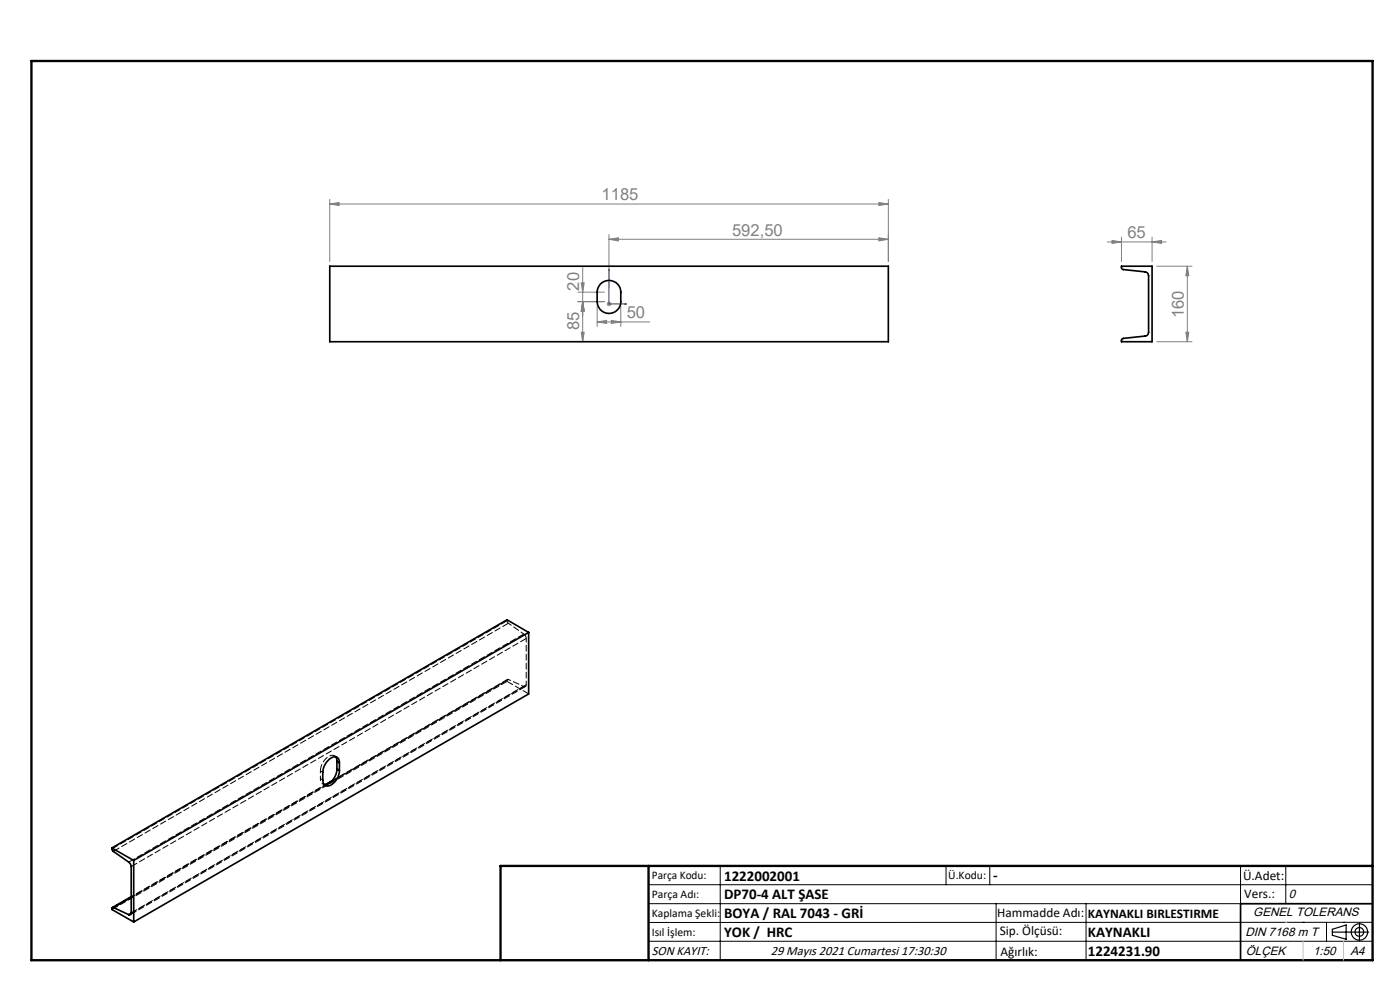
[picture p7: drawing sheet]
<svg xmlns="http://www.w3.org/2000/svg" width="297mm" height="210mm" viewBox="0 0 297 210" stroke-linecap="round" stroke-linejoin="round" font-family="sans-serif">
<g fill="none" stroke="#000" stroke-width=".25">
<path d="M282.6 197.7h7.8M282.6 197.1l3-.9v3l-3-.8zM288.4 195.8v3.8M106.2 203.7h185"/>
<circle cx="288.4" cy="197.7" r="1.74"/>
<circle cx="288.4" cy="197.7" r=".93"/>
</g>
<path d="M129.2 57.1l.1 .3h-.2zM129.2 57.1v7.4h3.7M132.5 64.4l.4 .1-.4 .1z" fill="none" stroke="#00f" stroke-width=".21"/>
<g fill="none" stroke="#808080" stroke-width=".21">
<path d="M70 43.3l1.9-.3v.6zM70 42.3v13.2M70 43.3h118.5M123.3 60h.6l-.3 2zM123.6 56.8v15.7M129.2 50.8l2-.4v.7zM129.2 49.8v11.2M129.2 50.8h59.3M186.4 43l2.1 .3-2.1 .3zM186.4 50.4l2.1 .4-2.1 .3zM188.5 42.3v13.2M234.9 51.3h12.5"/>
<path d="M235.9 51l2 .3-2 .3zM237.9 50.3v5.2M244.4 51.3l2-.3v.6zM244.4 50.3v5.2M245.4 56.5h7.5M251.9 56.5v16M251.9 56.5l.3 2h-.6zM122.6 62h5.6M122.6 64h5.6M123.3 70.5h.6l-.3 2zM123.6 64l.3 2h-.6zM126.7 68.3l2-.3v.6z"/>
<path d="M126.7 65v4.3M126.7 68.3h11.1M128.7 64.5h1M128.8 64.1l.7 .7M129.2 64v1M129.5 64.1l-.7 .7M129.7 68l2 .3-2 .3zM131.7 65v4.3M245.4 72.5h7.5M251.6 70.5h.6l-.3 2z"/>
</g>
<g fill="none" stroke="#000" stroke-width=".21">
<path d="M137.6 187.7h153.6M137.6 191.7h153.6M137.6 199.7h153.6M152.8 183.7v20M200.7 183.7v4M210 183.7v4M211.3 191.7v12M230.4 191.7v12M263.2 183.7v20M272.8 183.7v8M276.4 195.6h.1M281.4 195.6v4.1"/>
<path d="M285 195.6h.1M291.2 195.6l-153.6 .1"/>
</g>
<path d="M291.2 191.7h-28v12" fill="none" stroke="#000" stroke-width=".35"/>
<path d="M6.7 12.9h284.5v190.8h-284.5zM137.6 183.7v20M291.2 183.7h-185v20" fill="none" stroke="#000" stroke-width=".5"/>
<path d="M276.4 199.7v4M285 199.7v4" fill="none" stroke="#c0c0c0" stroke-width=".21"/>
<path d="M272.8 195.6h.1" fill="none" stroke="#c0c0c0" stroke-width=".25"/>
<path d="M132.5 64.4l.4 .1-.4 .1zM129.2 57.1l.1 .3h-.2z" fill="#00f"/>
<g fill="#808080">
<path d="M186.4 43l2.1 .3-2.1 .3zM70 43.3l1.9-.3v.6z"/>
<path d="M129.2 50.8l2-.4v.7zM186.4 50.4l2.1 .4-2.1 .3zM235.9 51l2 .3-2 .3zM244.4 51.3l2-.3v.6z"/>
<path d="M126.7 68.3l2-.3v.6zM129.7 68l2 .3-2 .3z"/>
<path d="M123.3 60h.6l-.3 2zM123.6 64l.3 2h-.6zM123.6 64l.3 2h-.6zM123.3 70.5h.6l-.3 2zM251.9 56.5l.3 2h-.6zM251.6 70.5h.6l-.3 2z"/>
</g>
<g fill="none" stroke="#000" stroke-width=".35">
<path d="M70 56.5h118.5v16h-118.5zM237.9 56.5h6.5v16h-6.5l.1-.6 .3-.1 4.6-.5a.78 .78 0 0 0 .8-.8v-12a.78 .78 0 0 0-.8-.8l-4.7-.5-.3-.4zM127.3 60.3a2.51 2.51 0 0 1 2.8-.7 2.51 2.51 0 0 1 1.6 2.4v2a2.5 2.5 0 0 1-2.5 2.5 2.5 2.5 0 0 1-2.5-2.5l.1-2.6zM112.1 134.2l-83.7 48.3M112.1 134.2v13l-83.7 48.4M112.1 134.2l-4.5-2.7-83.9 48.4M23.7 179.9l.2 .6 3.4 2.4 .5 .7v10.1M23.7 179.9l4.7 2.6M70.1 165.9l-.7 .5M70.4 165.7l-1.4 .7M71.2 160.5l.3 1M71.5 163.1a3.2 3.2 0 0 1-2.7 3.3"/>
<path d="M71.5 161.5l.5 .3M71.5 163.1l.5 .3M71.5 161.5v1.6M72 161.8a1.11 1.11 0 0 0-.6-1.2 1.11 1.11 0 0 0-1.4 .3 4.1 4.1 0 0 0-1.5 2.9v1.7a1.17 1.17 0 0 0 .8 1.2 1.17 1.17 0 0 0 1.4-.5 3.7 3.7 0 0 0 1.3-2.8M72 161.8v1.6M24.1 192.5h-.3l-.1 .4 4.7 2.7M24.1 192.5l3.2 1.5M27.8 193.7a.34 .34 0 0 1-.1 .3 .34 .34 0 0 1-.4 0M27.8 190.2l-4 2.3M27.8 193.7l-.5 .3M27.8 190.4l-3.7 2.1M28.4 182.5v13.1"/>
</g>
<path d="M107.6 131.7l-83.8 48.3M107.9 132.2l-83.8 48.4M111.1 134.5l-83.8 48.4M111.6 135.4l-83.8 48.4M107.6 144.3l-83.8 48.4M107.6 144.5l-83.8 48.4M111.6 145.3l-83.8 48.3M112.2 147.2l-4.6-2.7M71.2 160.5a1.41 1.41 0 0 0-2.1 .4 3.9 3.9 0 0 0-1.1 2.6M27.7 194l83.8-48.4" fill="none" stroke="#000" stroke-width=".21" stroke-dasharray="1.3 .6" stroke-dashoffset="-.1"/>
<path d="M111.1 145.6a.34 .34 0 0 0 .4 0 .34 .34 0 0 0 .1-.3" fill="none" stroke="#000" stroke-width=".21" stroke-dasharray="1.3 .6" stroke-dashoffset=".4"/>
<path d="M107.9 144.1l3.2 1.5M107.9 144.1l-37.8 21.8" fill="none" stroke="#000" stroke-width=".21" stroke-dasharray="1.3 .6" stroke-dashoffset=".7"/>
<path d="M107.6 131.7v-.2M107.9 132.2l-.3-.5M107.6 144.3v-.2h.3M107.6 144.5v-.2M68 163.5l.5 .3M68 165.1l.5 .4M68.5 166.3l.5 .3M71.5 160.6l-.5-.3" fill="none" stroke="#000" stroke-width=".21" stroke-dasharray="1.3 .6"/>
<path d="M68 163.5v1.6M68 165.1a1.11 1.11 0 0 0 .8 1.3" fill="none" stroke="#000" stroke-width=".21" stroke-dasharray="1.3 .6" stroke-dashoffset=".8"/>
<path d="M111.1 134.5l-3.2-2.3M111.6 145.3v-9.9M69.4 166.3l-41.6 24" fill="none" stroke="#000" stroke-width=".21" stroke-dasharray="1.3 .6" stroke-dashoffset=".5"/>
<path d="M111.6 135.4l-.1-.5-.4-.4M69.1 166.4l-41.3 23.8" fill="none" stroke="#000" stroke-width=".21" stroke-dasharray="1.3 .6" stroke-dashoffset=".6"/>
<path d="M107.7 144.1l-37.3 21.5" fill="none" stroke="#000" stroke-width=".21" stroke-dasharray="1.3 .6" stroke-dashoffset=".1"/>
<path d="M111.1 145.6l-83.3 48.1" fill="none" stroke="#000" stroke-width=".21" stroke-dasharray="1.3 .6" stroke-dashoffset=".2"/>
<g font-size="3.5" fill="#808080">
<text x="127.6" y="42.5">1185</text>
<text x="155.3" y="50">592,50</text>
<text x="239.2" y="50.5">65</text>
<text x="122.8" y="61.7" transform="rotate(-90 122.8 61.7)">20</text>
<text x="122.8" y="70" transform="rotate(-90 122.8 70)">85</text>
<text x="132.9" y="67.5">50</text>
<text x="251.1" y="67.5" transform="rotate(-90 251.1 67.5)">160</text>
</g>
<g font-size="3.2">
<text x="153.6" y="186.8">1222002001</text>
<text x="153.6" y="190.8">DP70-4 ALT ŞASE</text>
<text x="210.7" y="186.6">-</text>
<text x="153.6" y="194.8">BOYA / RAL 7043 - GRİ</text>
<text x="153.6" y="198.8">YOK / HRC</text>
<text x="230.8" y="198.7">KAYNAKLI</text>
<text x="230.8" y="202.8">1224231.90</text>
</g>
<g font-size="2.8">
<text x="263.7" y="186.7">Ü.Adet:</text>
<text x="263.9" y="190.5">Vers.:</text>
<text x="211.5" y="194.5">Hammadde Adı:</text>
<text x="230.8" y="194.7">KAYNAKLI BIRLESTIRME</text>
<text x="138.3" y="202.6">SON KAYIT:</text>
<text x="163.5" y="202.6">29 Mayıs 2021 Cumartesi 17:30:30</text>
<text x="212.1" y="198.4">Sip. Ölçüsü:</text>
<text x="212.2" y="202.7">Ağırlık:</text>
</g>
<g font-size="2.6">
<text x="273.4" y="190.4">0</text>
<text x="265.9" y="194.4">GENEL TOLERANS</text>
<text x="264.2" y="198.5">DIN 7168 m T</text>
<text x="264.3" y="202.6">ÖLÇEK</text>
<text x="278.5" y="202.6">1:50</text>
<text x="286.5" y="202.6">A4</text>
</g>
<g font-size="2.5">
<text x="138.3" y="186.4">Parça Kodu:</text>
<text x="138.3" y="190.5">Parça Adı:</text>
<text x="201.2" y="186.5">Ü.Kodu:</text>
<text x="138.3" y="194.5">Kaplama Şekli:</text>
<text x="138.3" y="198.6">Isıl İşlem:</text>
</g>
</svg>
